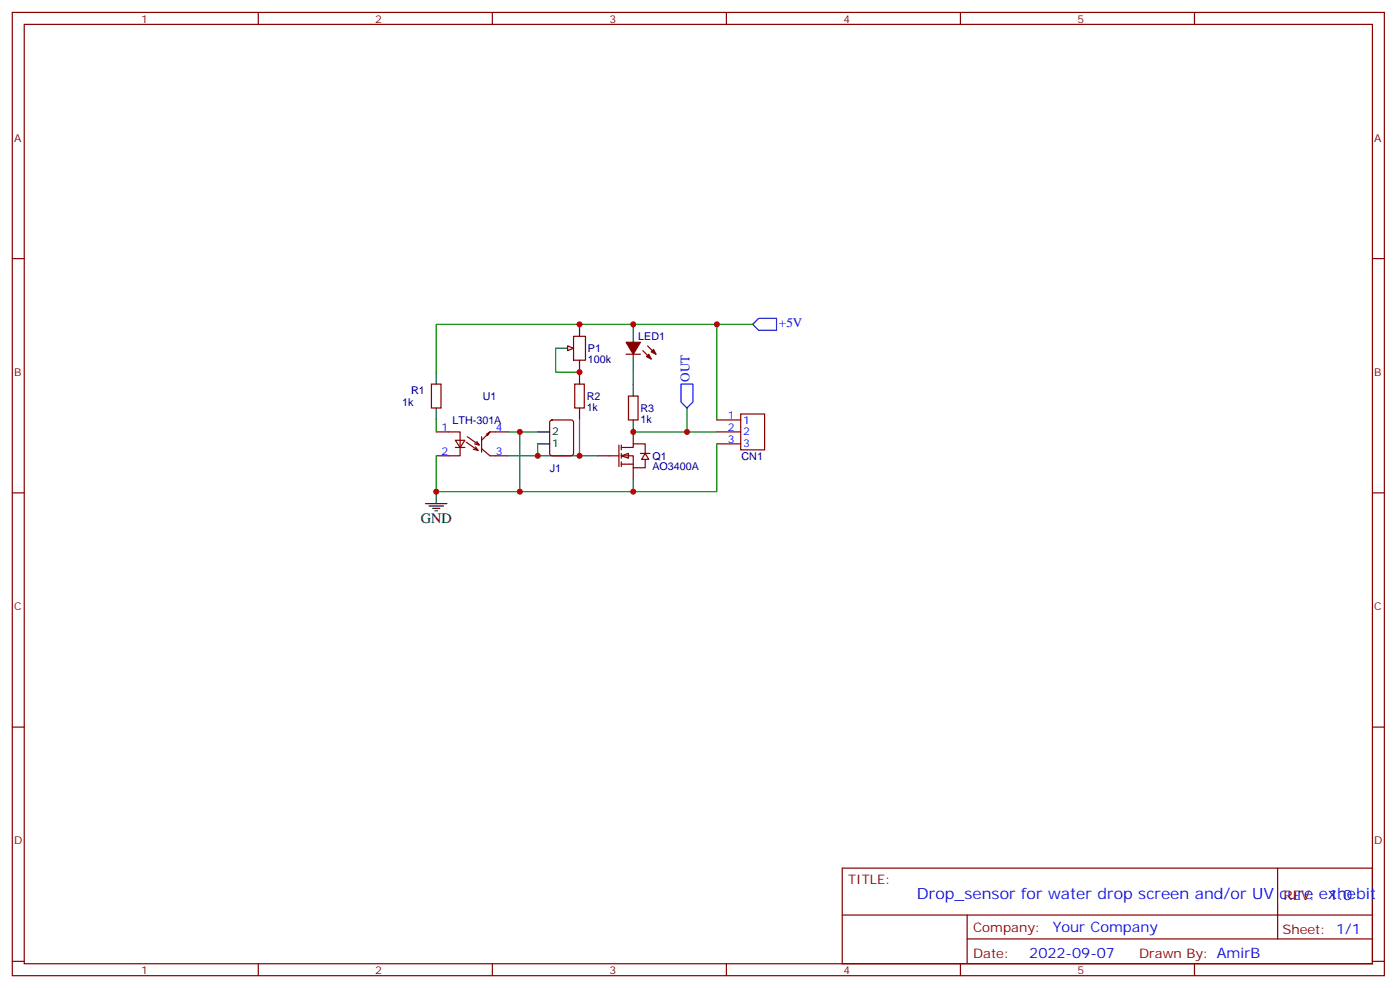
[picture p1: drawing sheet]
<svg xmlns="http://www.w3.org/2000/svg" width="414mm" height="292mm" viewBox="0 0 414 292" stroke-linecap="round" stroke-linejoin="round" font-family="sans-serif">
<g fill="none" stroke="#870000" stroke-width=".35">
<path d="M3.6 3.7h405.4v284.3h-405.4zM7.2 7.2h398.2v277.3h-398.2zM76.3 3.7v3.5M145.5 3.7v3.5M214.6 3.7v3.5M283.7 3.7v3.5M352.9 3.7v3.5M3.6 76.3h3.6M405.4 76.3h3.6M127.5 113.4h2.8v7h-2.8zM169.8 113.4h2.8v7h-2.8zM185 104.6h4.2"/>
<path d="M185.7 116.9h2.8v7.1h-2.8zM189.9 103.5l2.5 2.5M191.3 102.1l2.5 2.5M128.9 127.5h7v7h-7M134.5 130h2.8l-1.4 2.1zM134.5 132.1h2.8M137.7 130.5l3.5 2.5-.7-1.1M138 128.9l3.6 2.5-.7-1.1M139.8 132.6l1.4 .4M140.2 131l1.4 .4M142.3 128.9v4.6M142.3 132.4l2.4 2.1h5.3"/>
<path d="M144 128.6l.7-1.1-2.4 2.5M150 127.5h-5.3l-1 .7M3.6 145.5h3.6M405.4 145.5h3.6M3.6 214.6h3.6M405.4 214.6h3.6M248.8 256.3h156.6v28.2h-156.6zM377.4 256.3v20.9M248.8 270.1h156.5M285.7 277.2h119.6M285.7 270.1v14.1M3.6 283.8h3.6"/>
<path d="M76.3 284.5v3.5M145.5 284.5v3.5M214.6 284.5v3.5M283.7 284.5v3.5M352.9 284.5v3.5M405.4 283.8h3.6"/>
</g>
<path d="M187.1 95.7v5.3M128.9 109.9v3.5M171.2 109.9v3.5M187.1 104.6v5.3M187.1 113.4v3.5M128.9 120.4v3.6M171.2 120.4v3.6M187.1 124v3.5" fill="none" stroke="#000" stroke-width=".35"/>
<g fill="#870000" stroke="#870000" stroke-width=".35">
<path d="M185 101h4.2l-2.1 3.6z"/>
<path d="M191.7 104.6l.7 1.4-1.4-.7z"/>
<path d="M192.4 103.9l.7-.7 .7 1.4z"/>
</g>
<g fill="#fff" stroke="#870000" stroke-width=".35">
<path d="M183.6 134.5l2.1-.7v1.5z"/>
<path d="M190.6 133.8l1.1 1.8h-2.2z"/>
</g>
<path d="M169.4 99.3h3.6v7h-3.6zM176.5 134.5h6.3M182.8 131.4v6.3M183.6 132.1h3.5v-1.1h3.5v2.8M183.6 134.5h3.5v3.6h3.5v-2.5M183.6 137h3.5M183.6 131.4v1.4M183.6 133.8v1.5M183.6 136.3v1.4M187.1 127.5v3.5M187.1 138.1v3.5M189.2 133.8h2.8" fill="none" stroke="#870000" stroke-width=".35"/>
<path d="M187.1 109.9v3.5" fill="none" stroke="#008700" stroke-width=".35"/>
<path d="M171.2 95.7v3.6M164.1 102.8h3.6M171.2 106.3v3.6M125.7 148.7h6.3M126.8 149.4h4.2M127.8 150.1h2.1M128.5 150.8h.7M128.9 145.1v3.6" fill="none" stroke="#000" stroke-width=".35"/>
<path d="M167.7 102.1l1.7 .7-1.7 .7z" fill="#f0f0f0" stroke="#870000" stroke-width=".35"/>
<g fill="none" stroke="#008700" stroke-width=".35">
<path d="M211.8 95.7h10.6M128.9 109.9v-14.2h82.9v28.3M164.1 102.8v7.1h7.1M128.9 124v3.5M150 127.5h3.6v17.6h-24.7v-10.6M153.6 127.5h5.3M158.9 131v3.5M171.2 124v10.5h-21.2M171.2 134.5h5.3M187.1 127.5h24.7M203 120.4v7.1M211.8 131v14.1h-24.7"/>
<path d="M187.1 141.6v3.5h-33.5"/>
</g>
<path d="M162.6 124.2l.5-.2h5.6l.7 .4v9.4l-.4 .7h-5.9l-.7-.4v-9.4zM211.8 124h7M211.8 127.5h7M211.8 131h7M218.8 122.2h7.1v10.6h-7.1z" fill="none" stroke="#870000" stroke-width=".35"/>
<path d="M222.4 95.7l1.7-1.7h5.3v3.5h-5.3zM201.2 113.4h3.5v5.3l-1.7 1.7-1.8-1.7z" fill="none" stroke="#00f" stroke-width=".35"/>
<path d="M158.9 131h3.5M158.9 127.5h3.5" fill="none" stroke="#000" stroke-width=".35"/>
<g fill="#c00">
<circle cx="171.2" cy="134.5" r=".88"/>
<circle cx="128.9" cy="145.1" r=".88"/>
<circle cx="153.6" cy="145.1" r=".88"/>
<circle cx="187.1" cy="127.5" r=".88"/>
<circle cx="203" cy="127.5" r=".88"/>
<circle cx="158.9" cy="134.5" r=".88"/>
<circle cx="153.6" cy="127.5" r=".88"/>
<circle cx="187.1" cy="145.1" r=".88"/>
<circle cx="171.2" cy="109.9" r=".88"/>
<circle cx="171.2" cy="95.7" r=".88"/>
<circle cx="187.1" cy="95.7" r=".88"/>
<circle cx="211.8" cy="95.7" r=".88"/>
</g>
<text font-size="4.6" fill="#00f" x="270.9" y="265.3">Drop_sensor for water drop screen and/or UV cure exhebit</text>
<text font-size="4.2" x="124.3" y="154.3">GND</text>
<g font-size="4.2" fill="#00f">
<text x="392.6" y="265.5">1.0</text>
<text x="311" y="275.1">Your Company</text>
<text x="304.1" y="282.9">2022-09-07</text>
</g>
<g font-size="3.9" fill="#00f">
<text x="230.1" y="96.4">+5V</text>
<text x="203.7" y="112.7" transform="rotate(-90 203.7 112.7)">OUT</text>
</g>
<g font-size="3.9" fill="#800">
<text x="250.6" y="260.8">TITLE:</text>
<text x="379.2" y="265.5">REV:</text>
<text x="287.5" y="275">Company:</text>
<text x="378.9" y="275.7">Sheet: 1/1</text>
<text x="287.5" y="282.7">Date:</text>
<text x="336.5" y="282.8">Drawn By: AmirB</text>
</g>
<g font-size="3.2" fill="#800">
<text x="41.7" y="6.7">1</text>
<text x="110.9" y="6.7">2</text>
<text x="180" y="6.7">3</text>
<text x="249.2" y="6.7">4</text>
<text x="318.3" y="6.7">5</text>
<text x="4.2" y="41.8">A</text>
<text x="406" y="41.8">A</text>
<text x="4.2" y="110.9">B</text>
<text x="406" y="110.9">B</text>
<text x="4.2" y="180.1">C</text>
<text x="406" y="180.1">C</text>
<text x="4.2" y="249.2">D</text>
<text x="406" y="249.2">D</text>
<text x="41.7" y="287.5">1</text>
<text x="110.9" y="287.5">2</text>
<text x="180" y="287.5">3</text>
<text x="249.2" y="287.5">4</text>
<text x="318.3" y="287.5">5</text>
</g>
<g font-size="3.2" fill="#000080">
<text x="188.6" y="100.4">LED1</text>
<text x="173.7" y="107.2">100k</text>
<text x="173.7" y="103.9">P1</text>
<text x="118.8" y="119.9">1k</text>
<text x="121.5" y="116.3">R1</text>
<text x="142.6" y="118">U1</text>
<text x="173.3" y="118.1">R2</text>
<text x="133.7" y="125.1">LTH-301A</text>
<text x="173.3" y="121.2">1k</text>
<text x="189.2" y="124.7">1k</text>
<text x="189.2" y="121.6">R3</text>
<text x="192.7" y="135.7">Q1</text>
<text x="219.1" y="135.9">CN1</text>
<text x="162.4" y="139.4">J1</text>
<text x="192.7" y="138.9">AO3400A</text>
</g>
<g font-size="3.2" fill="#00f">
<text x="215" y="123.6">1</text>
<text x="219.5" y="125">1</text>
<text x="130.4" y="127.1">1</text>
<text x="146.5" y="127.1">4</text>
<text x="215" y="127.1">2</text>
<text x="215" y="130.7">3</text>
<text x="219.5" y="128.6">2</text>
<text x="130.4" y="134.2">2</text>
<text x="146.5" y="134.2">3</text>
<text x="219.5" y="132.1">3</text>
</g>
<g font-size="3.2">
<text x="163.1" y="128.6">2</text>
<text x="163.1" y="132.1">1</text>
</g>
</svg>
